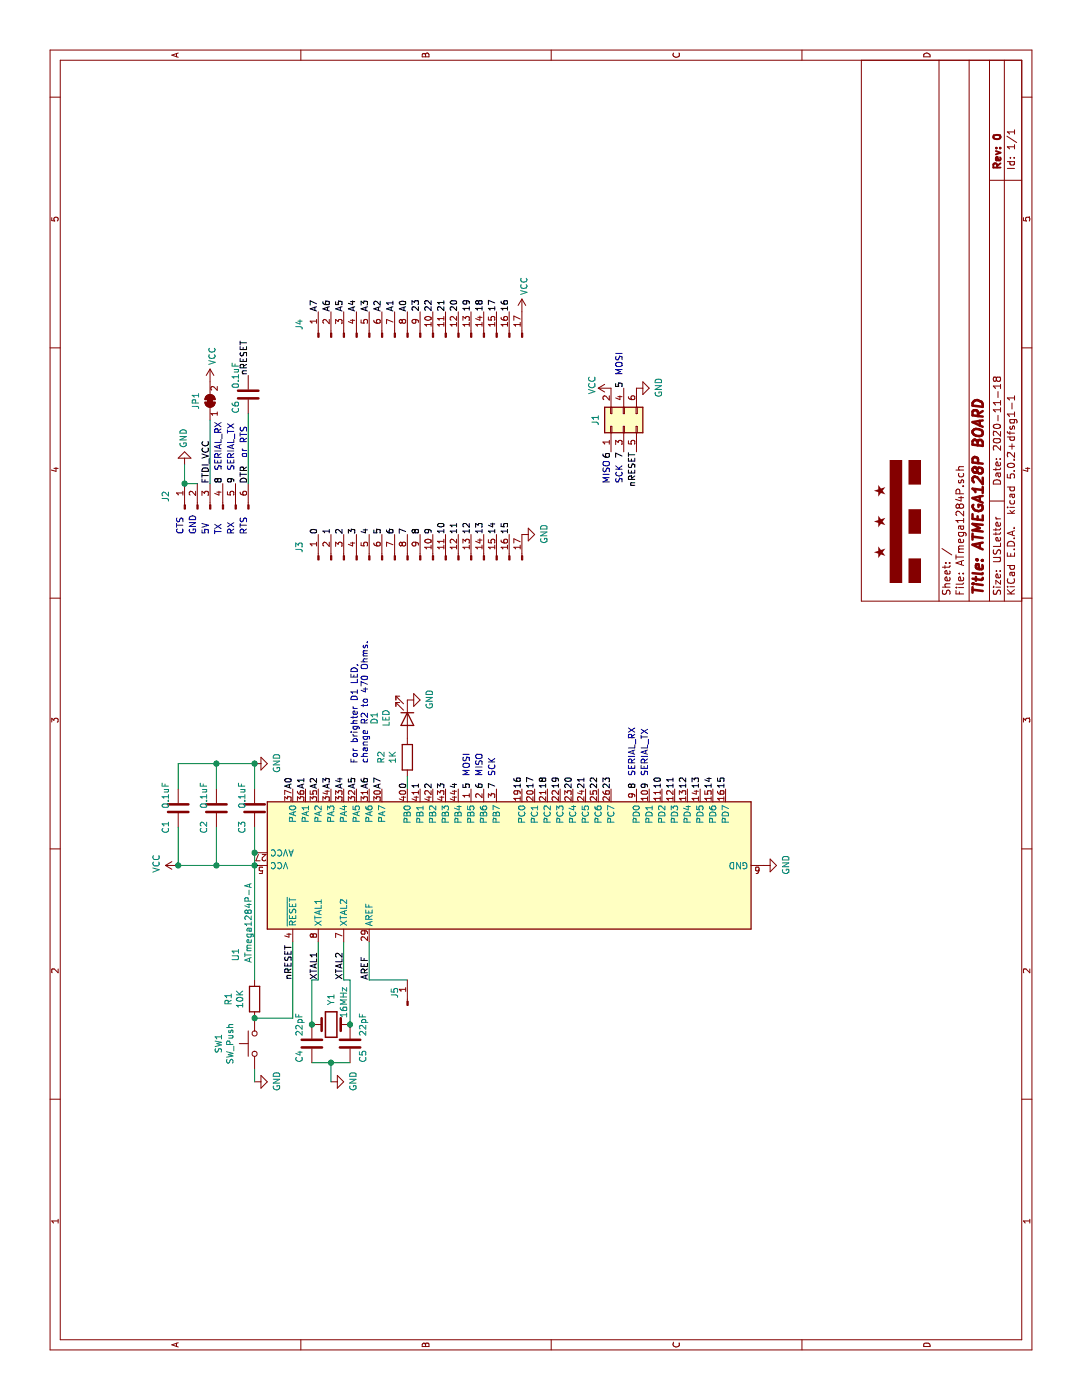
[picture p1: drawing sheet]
EESchema Schematic File Version 4
LIBS:ATmega1284P-cache
EELAYER 26 0
EELAYER END
$Descr USLetter 11000 8500
encoding utf-8
Sheet 1 1
Title "ATMEGA128P BOARD"
Date "2020-11-18"
Rev "0"
Comp ""
Comment1 ""
Comment2 ""
Comment3 ""
Comment4 ""
$EndDescr
$Comp
L MCU_Microchip_ATmega:ATmega1284P-A U1
U 1 1
P 4200 4000
F 0 "U1" H 3500 6150 50  0000 C CNN
F 1 "ATmega1284P-A" H 3750 6050 50  0000 C CNN
F 2 "Package_QFP:TQFP-44_10x10mm_P0.8mm" H 4200 4000 50  0001 C CIN
F 3 "http://ww1.microchip.com/downloads/en/DeviceDoc/Atmel-8272-8-bit-AVR-microcontroller-ATmega164A_PA-324A_PA-644A_PA-1284_P_datasheet.pdf" H 4200 4000 50  0001 C CNN
F 4 "ATMEGA1284P-AU" H 4200 4000 50  0001 C CNN "P/N"
	1    4200 4000
	1    0    0    -1  
$EndComp
$Comp
L power:GND #PWR0101
U 1 1
P 4200 6000
F 0 "#PWR0101" H 4200 5750 50  0001 C CNN
F 1 "GND" H 4205 5827 50  0000 C CNN
F 2 "" H 4200 6000 50  0001 C CNN
F 3 "" H 4200 6000 50  0001 C CNN
	1    4200 6000
	1    0    0    -1  
$EndComp
$Comp
L power:VCC #PWR0102
U 1 1
P 4200 1400
F 0 "#PWR0102" H 4200 1250 50  0001 C CNN
F 1 "VCC" H 4215 1573 50  0000 C CNN
F 2 "" H 4200 1400 50  0001 C CNN
F 3 "" H 4200 1400 50  0001 C CNN
	1    4200 1400
	1    0    0    -1  
$EndComp
Wire Wire Line
	4200 2000 4300 2000
$Comp
L Device:R R1
U 1 1
P 3150 2000
F 0 "R1" V 2943 2000 50  0000 C CNN
F 1 "10K" V 3034 2000 50  0000 C CNN
F 2 "Resistor_SMD:R_0805_2012Metric_Pad1.20x1.40mm_HandSolder" V 3080 2000 50  0001 C CNN
F 3 "~" H 3150 2000 50  0001 C CNN
F 4 "ERJ-6GEYJ103V" V 3150 2000 50  0001 C CNN "P/N"
	1    3150 2000
	0    1    1    0   
$EndComp
Wire Wire Line
	3300 2000 4200 2000
$Comp
L Switch:SW_Push SW1
U 1 1
P 2800 2000
F 0 "SW1" H 2800 2285 50  0000 C CNN
F 1 "SW_Push" H 2800 2194 50  0000 C CNN
F 2 "Button_Switch_SMD:SW_SPST_B3U-1000P" H 2800 2200 50  0001 C CNN
F 3 "~" H 2800 2200 50  0001 C CNN
F 4 "B3U-1000P" H 2800 2000 50  0001 C CNN "P/N"
	1    2800 2000
	1    0    0    -1  
$EndComp
$Comp
L power:GND #PWR0103
U 1 1
P 2500 2000
F 0 "#PWR0103" H 2500 1750 50  0001 C CNN
F 1 "GND" H 2505 1827 50  0000 C CNN
F 2 "" H 2500 2000 50  0001 C CNN
F 3 "" H 2500 2000 50  0001 C CNN
	1    2500 2000
	1    0    0    -1  
$EndComp
$Comp
L Device:Crystal Y1
U 1 1
P 2950 2600
F 0 "Y1" V 2950 2750 50  0000 L CNN
F 1 "16MHz" V 3050 2650 50  0000 L CNN
F 2 "Crystal:Crystal_SMD_5032-2Pin_5.0x3.2mm" H 2950 2600 50  0001 C CNN
F 3 "~" H 2950 2600 50  0001 C CNN
F 4 "7A-16.000MAAE-T" V 2950 2600 50  0001 C CNN "P/N"
	1    2950 2600
	0    1    1    0   
$EndComp
$Comp
L Device:C C5
U 1 1
P 2800 2750
F 0 "C5" V 2900 2650 50  0000 C CNN
F 1 "22pF" V 2900 2900 50  0000 C CNN
F 2 "Capacitor_SMD:C_0603_1608Metric_Pad1.08x0.95mm_HandSolder" H 2838 2600 50  0001 C CNN
F 3 "~" H 2800 2750 50  0001 C CNN
F 4 "C0603C220K3GACTU" V 2800 2750 50  0001 C CNN "P/N"
	1    2800 2750
	0    1    1    0   
$EndComp
Connection ~ 2950 2750
$Comp
L Device:C C4
U 1 1
P 2800 2450
F 0 "C4" V 2700 2350 50  0000 C CNN
F 1 "22pF" V 2700 2600 50  0000 C CNN
F 2 "Capacitor_SMD:C_0603_1608Metric_Pad1.08x0.95mm_HandSolder" H 2838 2300 50  0001 C CNN
F 3 "~" H 2800 2450 50  0001 C CNN
F 4 "C0603C220K3GACTU" V 2800 2450 50  0001 C CNN "P/N"
	1    2800 2450
	0    1    1    0   
$EndComp
Wire Wire Line
	3000 2300 3000 2000
Wire Wire Line
	3000 2300 3600 2300
Connection ~ 3000 2000
Connection ~ 2950 2450
Wire Wire Line
	3300 2750 3300 2700
Wire Wire Line
	3300 2450 3300 2500
$Comp
L power:GND #PWR0104
U 1 1
P 2500 2600
F 0 "#PWR0104" H 2500 2350 50  0001 C CNN
F 1 "GND" H 2505 2427 50  0000 C CNN
F 2 "" H 2500 2600 50  0001 C CNN
F 3 "" H 2500 2600 50  0001 C CNN
	1    2500 2600
	1    0    0    -1  
$EndComp
Wire Wire Line
	2650 2450 2650 2600
Wire Wire Line
	2500 2600 2650 2600
Connection ~ 2650 2600
Wire Wire Line
	2650 2600 2650 2750
$Comp
L Connector:Conn_01x06_Male J2
U 1 1
P 7000 1650
F 0 "J2" H 7100 2000 50  0000 C CNN
F 1 "Conn_01x06_Male" H 7106 1937 50  0001 C CNN
F 2 "Connector_PinHeader_2.54mm:PinHeader_1x06_P2.54mm_Vertical" H 7000 1650 50  0001 C CNN
F 3 "~" H 7000 1650 50  0001 C CNN
	1    7000 1650
	1    0    0    -1  
$EndComp
$Comp
L Connector_Generic:Conn_02x03_Odd_Even J1
U 1 1
P 7650 4900
F 0 "J1" H 7700 5125 50  0000 C CNN
F 1 "Conn_02x03_Odd_Even" H 7700 5126 50  0001 C CNN
F 2 "Connector_PinHeader_2.54mm:PinHeader_2x03_P2.54mm_Vertical" H 7650 4900 50  0001 C CNN
F 3 "~" H 7650 4900 50  0001 C CNN
	1    7650 4900
	1    0    0    -1  
$EndComp
Text Label 4800 2300 0    50   ~ 0
A0
Text Label 4800 2400 0    50   ~ 0
A1
Text Label 4800 2500 0    50   ~ 0
A2
Text Label 4800 2600 0    50   ~ 0
A3
Text Label 4800 2700 0    50   ~ 0
A4
Text Label 4800 2800 0    50   ~ 0
A5
Text Label 4800 2900 0    50   ~ 0
A6
Text Label 4800 3000 0    50   ~ 0
A7
Text Label 4800 3200 0    50   ~ 0
0
Text Label 4800 3300 0    50   ~ 0
1
Text Label 4800 3400 0    50   ~ 0
2
Text Label 4800 3500 0    50   ~ 0
3
Text Label 4800 3600 0    50   ~ 0
4
Text Label 4800 3700 0    50   ~ 0
5
Text Label 4800 3800 0    50   ~ 0
6
Text Label 4800 3900 0    50   ~ 0
7
Text Label 4800 5000 0    50   ~ 0
8
Text Label 4800 5100 0    50   ~ 0
9
Text Label 4800 5200 0    50   ~ 0
10
Text Label 4800 5300 0    50   ~ 0
11
Text Label 4800 5400 0    50   ~ 0
12
Text Label 4800 5500 0    50   ~ 0
13
Text Label 4800 5600 0    50   ~ 0
14
Text Label 4800 5700 0    50   ~ 0
15
Text Label 4800 4100 0    50   ~ 0
16
Text Label 4800 4200 0    50   ~ 0
17
Text Label 4800 4300 0    50   ~ 0
18
Text Label 4800 4400 0    50   ~ 0
19
Text Label 4800 4500 0    50   ~ 0
20
Text Label 4800 4600 0    50   ~ 0
21
Text Label 4800 4700 0    50   ~ 0
22
Text Label 4800 4800 0    50   ~ 0
23
Text Label 8550 3200 0    50   ~ 0
A0
Text Label 8550 3100 0    50   ~ 0
A1
Text Label 8550 3000 0    50   ~ 0
A2
Text Label 8550 2900 0    50   ~ 0
A3
Text Label 8550 2800 0    50   ~ 0
A4
Text Label 8550 2700 0    50   ~ 0
A5
Text Label 8550 2600 0    50   ~ 0
A6
Text Label 8550 2500 0    50   ~ 0
A7
Text Label 6800 2500 0    50   ~ 0
0
Text Label 6800 2600 0    50   ~ 0
1
Text Label 6800 2700 0    50   ~ 0
2
Text Label 6800 2800 0    50   ~ 0
3
Text Label 6800 2900 0    50   ~ 0
4
Text Label 6800 3000 0    50   ~ 0
5
Text Label 6800 3100 0    50   ~ 0
6
Text Label 6800 3200 0    50   ~ 0
7
Text Label 6800 3300 0    50   ~ 0
8
Text Label 6800 3400 0    50   ~ 0
9
Text Label 6800 3500 0    50   ~ 0
10
Text Label 6800 3600 0    50   ~ 0
11
Text Label 6800 3700 0    50   ~ 0
12
Text Label 6800 3800 0    50   ~ 0
13
Text Label 6800 3900 0    50   ~ 0
14
Text Label 6800 4000 0    50   ~ 0
15
Text Label 8550 4000 0    50   ~ 0
16
Text Label 8550 3900 0    50   ~ 0
17
Text Label 8550 3800 0    50   ~ 0
18
Text Label 8550 3700 0    50   ~ 0
19
Text Label 8550 3600 0    50   ~ 0
20
Text Label 8550 3500 0    50   ~ 0
21
Text Label 8550 3400 0    50   ~ 0
22
Text Label 8550 3300 0    50   ~ 0
23
$Comp
L power:GND #PWR0105
U 1 1
P 6800 4100
F 0 "#PWR0105" H 6800 3850 50  0001 C CNN
F 1 "GND" H 6805 3927 50  0000 C CNN
F 2 "" H 6800 4100 50  0001 C CNN
F 3 "" H 6800 4100 50  0001 C CNN
	1    6800 4100
	1    0    0    -1  
$EndComp
$Comp
L power:VCC #PWR0106
U 1 1
P 8550 4100
F 0 "#PWR0106" H 8550 3950 50  0001 C CNN
F 1 "VCC" V 8565 4228 50  0000 L CNN
F 2 "" H 8550 4100 50  0001 C CNN
F 3 "" H 8550 4100 50  0001 C CNN
	1    8550 4100
	0    1    1    0   
$EndComp
$Comp
L Connector:Conn_01x17_Male J3
U 1 1
P 6600 3300
F 0 "J3" H 6700 4250 50  0000 C CNN
F 1 "Conn_01x17_Male" H 6706 4187 50  0001 C CNN
F 2 "Connector_PinHeader_2.54mm:PinHeader_1x17_P2.54mm_Vertical" H 6600 3300 50  0001 C CNN
F 3 "~" H 6600 3300 50  0001 C CNN
	1    6600 3300
	1    0    0    -1  
$EndComp
$Comp
L Connector:Conn_01x17_Male J4
U 1 1
P 8350 3300
F 0 "J4" H 8450 4250 50  0000 C CNN
F 1 "Conn_01x17_Male" H 8456 4187 50  0001 C CNN
F 2 "Connector_PinHeader_2.54mm:PinHeader_1x17_P2.54mm_Vertical" H 8350 3300 50  0001 C CNN
F 3 "~" H 8350 3300 50  0001 C CNN
	1    8350 3300
	1    0    0    -1  
$EndComp
Text Notes 7300 1750 0    50   ~ 0
SERIAL_RX
Text Notes 7300 1850 0    50   ~ 0
SERIAL_TX
$Comp
L power:VCC #PWR0107
U 1 1
P 7950 4800
F 0 "#PWR0107" H 7950 4650 50  0001 C CNN
F 1 "VCC" H 7900 4950 50  0000 L CNN
F 2 "" H 7950 4800 50  0001 C CNN
F 3 "" H 7950 4800 50  0001 C CNN
	1    7950 4800
	1    0    0    -1  
$EndComp
$Comp
L power:GND #PWR0108
U 1 1
P 7950 5000
F 0 "#PWR0108" H 7950 4750 50  0001 C CNN
F 1 "GND" H 7955 4827 50  0000 C CNN
F 2 "" H 7950 5000 50  0001 C CNN
F 3 "" H 7950 5000 50  0001 C CNN
	1    7950 5000
	1    0    0    -1  
$EndComp
Text Notes 8050 4900 0    50   ~ 0
MOSI
Text Notes 7200 4800 0    50   ~ 0
MISO
Text Notes 7200 4900 0    50   ~ 0
SCK
$Comp
L power:GND #PWR0109
U 1 1
P 7350 1450
F 0 "#PWR0109" H 7350 1200 50  0001 C CNN
F 1 "GND" V 7355 1322 50  0000 R CNN
F 2 "" H 7350 1450 50  0001 C CNN
F 3 "" H 7350 1450 50  0001 C CNN
	1    7350 1450
	0    -1   -1   0   
$EndComp
Wire Wire Line
	7350 1450 7200 1450
Wire Wire Line
	7200 1450 7200 1550
Connection ~ 7200 1450
$Comp
L Device:C C3
U 1 1
P 4650 2000
F 0 "C3" V 4550 1850 50  0000 C CNN
F 1 "0.1uF" V 4550 2100 50  0000 C CNN
F 2 "Capacitor_SMD:C_0805_2012Metric_Pad1.18x1.45mm_HandSolder" H 4688 1850 50  0001 C CNN
F 3 "~" H 4650 2000 50  0001 C CNN
F 4 "C0805C104M3RACTU" V 4650 2000 50  0001 C CNN "P/N"
	1    4650 2000
	0    1    1    0   
$EndComp
Connection ~ 4300 2000
Wire Wire Line
	4300 2000 4500 2000
$Comp
L Device:C C2
U 1 1
P 4650 1700
F 0 "C2" V 4550 1550 50  0000 C CNN
F 1 "0.1uF" V 4550 1800 50  0000 C CNN
F 2 "Capacitor_SMD:C_0805_2012Metric_Pad1.18x1.45mm_HandSolder" H 4688 1550 50  0001 C CNN
F 3 "~" H 4650 1700 50  0001 C CNN
F 4 "C0805C104M3RACTU" V 4650 1700 50  0001 C CNN "P/N"
	1    4650 1700
	0    1    1    0   
$EndComp
Wire Wire Line
	4200 2000 4200 1700
Wire Wire Line
	4200 1700 4500 1700
$Comp
L power:GND #PWR0110
U 1 1
P 5000 2000
F 0 "#PWR0110" H 5000 1750 50  0001 C CNN
F 1 "GND" H 5005 1827 50  0000 C CNN
F 2 "" H 5000 2000 50  0001 C CNN
F 3 "" H 5000 2000 50  0001 C CNN
	1    5000 2000
	1    0    0    -1  
$EndComp
Connection ~ 4200 2000
Connection ~ 4200 1700
Text Label 7200 1750 0    50   ~ 0
8
Text Label 7200 1850 0    50   ~ 0
9
Text Label 7950 4900 0    50   ~ 0
5
Text Label 7450 4800 2    50   ~ 0
6
Text Label 7450 4900 2    50   ~ 0
7
Text Label 3300 2300 0    50   ~ 0
nRESET
Text Label 3300 2500 0    50   ~ 0
XTAL1
Text Label 3300 2700 0    50   ~ 0
XTAL2
Wire Wire Line
	2950 2750 3300 2750
Wire Wire Line
	2950 2450 3300 2450
Wire Wire Line
	2500 2000 2600 2000
$Comp
L Jumper:SolderJumper_2_Bridged JP1
U 1 1
P 7850 1650
F 0 "JP1" H 7850 1763 50  0000 C CNN
F 1 "SolderJumper_2_Bridged" H 7850 1764 50  0001 C CNN
F 2 "Jumper:SolderJumper-2_P1.3mm_Bridged_RoundedPad1.0x1.5mm" H 7850 1650 50  0001 C CNN
F 3 "~" H 7850 1650 50  0001 C CNN
	1    7850 1650
	1    0    0    -1  
$EndComp
Text Label 7200 1650 0    50   ~ 0
FTDI_VCC
Wire Wire Line
	7200 1650 7700 1650
$Comp
L power:VCC #PWR0111
U 1 1
P 8000 1650
F 0 "#PWR0111" H 8000 1500 50  0001 C CNN
F 1 "VCC" V 8015 1778 50  0000 L CNN
F 2 "" H 8000 1650 50  0001 C CNN
F 3 "" H 8000 1650 50  0001 C CNN
	1    8000 1650
	0    1    1    0   
$EndComp
Text Label 7200 1950 0    50   ~ 0
DTR
Text Label 7450 5000 2    50   ~ 0
nRESET
$Comp
L Device:C C6
U 1 1
P 7900 1950
F 0 "C6" V 7800 1850 50  0000 C CNN
F 1 "0.1uF" V 7800 2100 50  0000 C CNN
F 2 "Capacitor_SMD:C_0805_2012Metric_Pad1.18x1.45mm_HandSolder" H 7938 1800 50  0001 C CNN
F 3 "~" H 7900 1950 50  0001 C CNN
F 4 "C0805C104M3RACTU" V 7900 1950 50  0001 C CNN "P/N"
	1    7900 1950
	0    1    1    0   
$EndComp
Text Label 8050 1950 0    50   ~ 0
nRESET
Wire Wire Line
	7200 1950 7750 1950
$Comp
L Device:LED D1
U 1 1
P 5350 3200
F 0 "D1" H 5342 2945 50  0000 C CNN
F 1 "LED" H 5342 3036 50  0000 C CNN
F 2 "LED_SMD:LED_0805_2012Metric_Pad1.15x1.40mm_HandSolder" H 5350 3200 50  0001 C CNN
F 3 "~" H 5350 3200 50  0001 C CNN
F 4 "150080VS75000" H 5350 3200 50  0001 C CNN "P/N"
	1    5350 3200
	-1   0    0    1   
$EndComp
$Comp
L Device:R R2
U 1 1
P 5050 3200
F 0 "R2" V 4843 3200 50  0000 C CNN
F 1 "1K" V 4934 3200 50  0000 C CNN
F 2 "Resistor_SMD:R_0805_2012Metric_Pad1.20x1.40mm_HandSolder" V 4980 3200 50  0001 C CNN
F 3 "~" H 5050 3200 50  0001 C CNN
F 4 "ERJ-6GEYJ102V" V 5050 3200 50  0001 C CNN "P/N"
	1    5050 3200
	0    1    1    0   
$EndComp
Wire Wire Line
	4800 3200 4900 3200
$Comp
L power:GND #PWR0112
U 1 1
P 5500 3200
F 0 "#PWR0112" H 5500 2950 50  0001 C CNN
F 1 "GND" H 5505 3027 50  0000 C CNN
F 2 "" H 5500 3200 50  0001 C CNN
F 3 "" H 5500 3200 50  0001 C CNN
	1    5500 3200
	1    0    0    -1  
$EndComp
$Comp
L Device:C C1
U 1 1
P 4650 1400
F 0 "C1" V 4550 1250 50  0000 C CNN
F 1 "0.1uF" V 4550 1500 50  0000 C CNN
F 2 "Capacitor_SMD:C_0805_2012Metric_Pad1.18x1.45mm_HandSolder" H 4688 1250 50  0001 C CNN
F 3 "~" H 4650 1400 50  0001 C CNN
F 4 "C0805C104M3RACTU" V 4650 1400 50  0001 C CNN "P/N"
	1    4650 1400
	0    1    1    0   
$EndComp
Wire Wire Line
	4200 1700 4200 1400
Wire Wire Line
	4200 1400 4500 1400
Connection ~ 4200 1400
Wire Wire Line
	5000 1400 5000 1700
Wire Wire Line
	4800 1400 5000 1400
Wire Wire Line
	4800 1700 5000 1700
Connection ~ 5000 1700
Wire Wire Line
	5000 1700 5000 2000
Wire Wire Line
	4800 2000 5000 2000
Connection ~ 5000 2000
Wire Wire Line
	3300 2500 3600 2500
Wire Wire Line
	3300 2700 3600 2700
Text Notes 7400 1950 0    50   ~ 0
or RTS
Text Notes 4900 5000 0    50   ~ 0
SERIAL_RX
Text Notes 4900 5100 0    50   ~ 0
SERIAL_TX
Text Notes 4900 3700 0    50   ~ 0
MOSI
Text Notes 4900 3800 0    50   ~ 0
MISO
Text Notes 4900 3900 0    50   ~ 0
SCK
Text Notes 6800 1450 0    50   ~ 0
CTS
Text Notes 6800 1550 0    50   ~ 0
GND
Text Notes 6800 1650 0    50   ~ 0
5V
Text Notes 6800 1750 0    50   ~ 0
TX
Text Notes 6800 1850 0    50   ~ 0
RX
Text Notes 6800 1950 0    50   ~ 0
RTS
Text Label 3300 2900 0    50   ~ 0
AREF
$Comp
L Connector:Conn_01x01_Male J5
U 1 1
P 3100 3200
F 0 "J5" H 3200 3300 50  0000 C CNN
F 1 "Conn_01x01_Male" H 3206 3287 50  0001 C CNN
F 2 "Connector_PinHeader_2.54mm:PinHeader_1x01_P2.54mm_Vertical" H 3100 3200 50  0001 C CNN
F 3 "~" H 3100 3200 50  0001 C CNN
	1    3100 3200
	1    0    0    -1  
$EndComp
Wire Wire Line
	3300 3200 3300 2900
Wire Wire Line
	3300 2900 3600 2900
Text Notes 5000 2900 0    50   ~ 0
For brighter D1 LED, \nchange R2 to 470 Ohms.
$EndSCHEMATC
